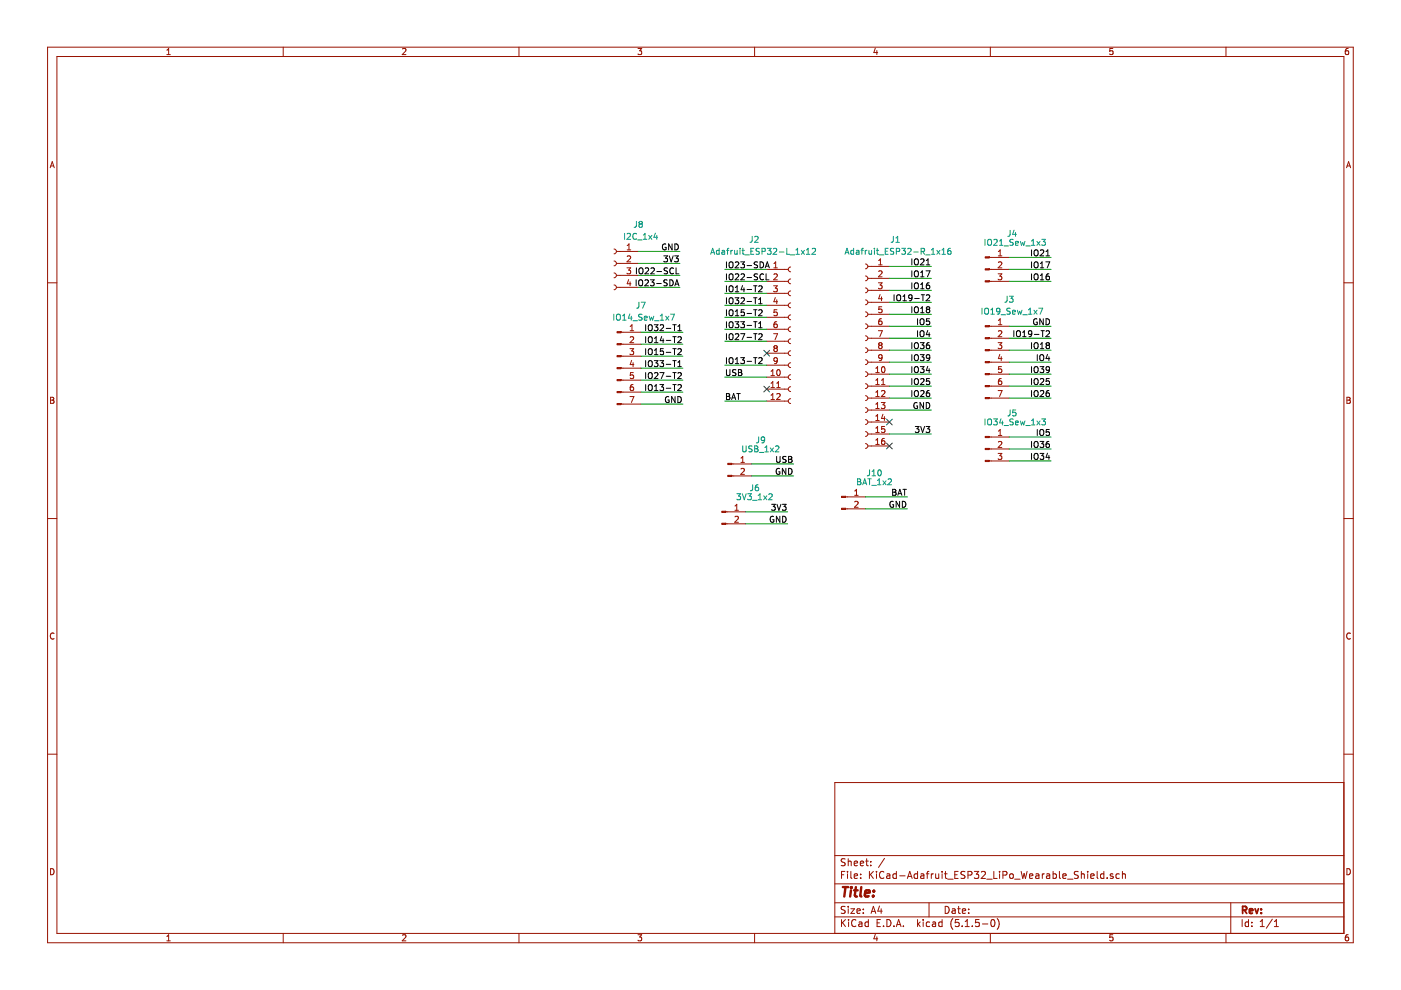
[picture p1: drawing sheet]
EESchema Schematic File Version 4
EELAYER 30 0
EELAYER END
$Descr A4 11693 8268
encoding utf-8
Sheet 1 1
Title ""
Date ""
Rev ""
Comp ""
Comment1 ""
Comment2 ""
Comment3 ""
Comment4 ""
$EndDescr
Wire Wire Line
	7425 2225 7775 2225
Text Label 7775 2225 2    50   ~ 0
IO21
Wire Wire Line
	7425 2325 7775 2325
Text Label 7775 2325 2    50   ~ 0
IO17
Wire Wire Line
	7425 2425 7775 2425
Text Label 7775 2425 2    50   ~ 0
IO16
Wire Wire Line
	7425 2525 7775 2525
Text Label 7775 2525 2    50   ~ 0
IO19
Wire Wire Line
	7425 2625 7775 2625
Text Label 7775 2625 2    50   ~ 0
IO18
Wire Wire Line
	7425 2725 7775 2725
Text Label 7775 2725 2    50   ~ 0
IO5
Wire Wire Line
	7425 2825 7775 2825
Text Label 7775 2825 2    50   ~ 0
IO4-T2
Wire Wire Line
	7425 2925 7775 2925
Text Label 7775 2925 2    50   ~ 0
IO36
Wire Wire Line
	7425 3025 7775 3025
Text Label 7775 3025 2    50   ~ 0
IO39
Wire Wire Line
	7425 3125 7775 3125
Text Label 7775 3125 2    50   ~ 0
IO34
Wire Wire Line
	7425 3225 7775 3225
Text Label 7775 3225 2    50   ~ 0
IO25
Wire Wire Line
	7425 3325 7775 3325
Text Label 7775 3325 2    50   ~ 0
IO26
Wire Wire Line
	7425 3425 7775 3425
Text Label 7775 3425 2    50   ~ 0
GND
Wire Wire Line
	6400 2550 6050 2550
Text Label 6050 2550 0    50   ~ 0
IO32-T1
Wire Wire Line
	6400 2450 6050 2450
Text Label 6050 2450 0    50   ~ 0
IO14-T2
Wire Wire Line
	6400 2350 6050 2350
Text Label 6050 2350 0    50   ~ 0
IO22-SCL
Wire Wire Line
	6400 2250 6050 2250
Text Label 6050 2250 0    50   ~ 0
IO23-SDA
Wire Wire Line
	6400 2850 6050 2850
Text Label 6050 2850 0    50   ~ 0
IO27-T2
Wire Wire Line
	6400 2750 6050 2750
Text Label 6050 2750 0    50   ~ 0
IO33-T1
Wire Wire Line
	6400 2650 6050 2650
Text Label 6050 2650 0    50   ~ 0
IO15-T2
Wire Wire Line
	6400 3050 6050 3050
Text Label 6050 3050 0    50   ~ 0
IO13-T2
NoConn ~ 7425 3525
$Comp
L Connector:Conn_01x12_Female J2
U 1 1
P 6600 2750
F 0 "J2" H 6250 3500 50  0000 L CNN
F 1 "Adafruit_ESP32-L_1x12" H 5925 3400 50  0000 L CNN
F 2 "Connector_PinSocket_2.54mm:PinSocket_1x12_P2.54mm_Vertical_SMD_Pin1Left" H 6600 2750 50  0001 C CNN
F 3 "~" H 6600 2750 50  0001 C CNN
	1    6600 2750
	1    0    0    -1  
$EndComp
$Comp
L Connector:Conn_01x16_Female J1
U 1 1
P 7225 2925
F 0 "J1" H 6975 3850 50  0000 C CNN
F 1 "Adafruit_ESP32-R_1x16" H 6950 3750 50  0000 C CNN
F 2 "Connector_PinSocket_2.54mm:PinSocket_1x16_P2.54mm_Vertical_SMD_Pin1Right" H 7225 2925 50  0001 C CNN
F 3 "~" H 7225 2925 50  0001 C CNN
	1    7225 2925
	-1   0    0    -1  
$EndComp
NoConn ~ 6400 2950
Text Label 5675 2300 2    50   ~ 0
IO22-SCL
Wire Wire Line
	5325 2200 5675 2200
Text Label 5675 2400 2    50   ~ 0
IO23-SDA
Wire Wire Line
	5325 2100 5675 2100
Wire Wire Line
	5325 2300 5675 2300
Wire Wire Line
	5325 2400 5675 2400
Text Label 5675 2200 2    50   ~ 0
3V3
Text Label 5675 2100 2    50   ~ 0
GND
$Comp
L Connector:Conn_01x04_Female J8
U 1 1
P 5125 2200
F 0 "J8" H 4875 2525 50  0000 L CNN
F 1 "I2C_1x4" H 4750 2425 50  0000 L CNN
F 2 "Connector_PinSocket_2.54mm:PinSocket_1x04_P2.54mm_Vertical_SMD_Pin1Left" H 5125 2200 50  0001 C CNN
F 3 "~" H 5125 2200 50  0001 C CNN
	1    5125 2200
	-1   0    0    -1  
$EndComp
Wire Wire Line
	5350 2775 5700 2775
Text Label 5700 2775 2    50   ~ 0
IO32-T1
Wire Wire Line
	5350 2875 5700 2875
Text Label 5700 2875 2    50   ~ 0
IO14-T2
Wire Wire Line
	5350 3175 5700 3175
Text Label 5700 3175 2    50   ~ 0
IO27-T2
Wire Wire Line
	5350 3075 5700 3075
Text Label 5700 3075 2    50   ~ 0
IO33-T1
Wire Wire Line
	5350 2975 5700 2975
Text Label 5700 2975 2    50   ~ 0
IO15-T2
Text Label 5700 3275 2    50   ~ 0
IO13-T2
Wire Wire Line
	5350 3275 5700 3275
$Comp
L Connector:Conn_01x07_Male J7
U 1 1
P 5150 3075
F 0 "J7" H 5350 3600 50  0000 C CNN
F 1 "IO14_Sew_1x7" H 5375 3500 50  0000 C CNN
F 2 "custom-footprints:PinHeader_1x07_P7mm_I3mm_Vertical" H 5150 3075 50  0001 C CNN
F 3 "~" H 5150 3075 50  0001 C CNN
	1    5150 3075
	1    0    0    -1  
$EndComp
Wire Wire Line
	5350 3375 5700 3375
Text Label 5700 3375 2    50   ~ 0
GND
$Comp
L Connector:Conn_01x07_Male J3
U 1 1
P 8225 3025
F 0 "J3" H 8425 3550 50  0000 C CNN
F 1 "IO19_Sew_1x7" H 8450 3450 50  0000 C CNN
F 2 "custom-footprints:PinHeader_1x07_P7mm_I3mm_Vertical" H 8225 3025 50  0001 C CNN
F 3 "~" H 8225 3025 50  0001 C CNN
	1    8225 3025
	1    0    0    -1  
$EndComp
Wire Wire Line
	8425 2150 8775 2150
Text Label 8775 2150 2    50   ~ 0
IO21
Wire Wire Line
	8425 2250 8775 2250
Text Label 8775 2250 2    50   ~ 0
IO17
Wire Wire Line
	8425 2350 8775 2350
Text Label 8775 2350 2    50   ~ 0
IO16
Wire Wire Line
	8425 2825 8775 2825
Text Label 8775 2825 2    50   ~ 0
IO19
Wire Wire Line
	8425 2925 8775 2925
Text Label 8775 2925 2    50   ~ 0
IO18
Wire Wire Line
	8425 3650 8775 3650
Text Label 8775 3650 2    50   ~ 0
IO5
Wire Wire Line
	8425 3025 8775 3025
Text Label 8775 3025 2    50   ~ 0
IO4-T2
$Comp
L Connector:Conn_01x03_Male J4
U 1 1
P 8225 2250
F 0 "J4" H 8450 2550 50  0000 C CNN
F 1 "IO21_Sew_1x3" H 8475 2475 50  0000 C CNN
F 2 "custom-footprints:PinHeader_1x03_P7mm_I3mm_Vertical" H 8225 2250 50  0001 C CNN
F 3 "~" H 8225 2250 50  0001 C CNN
	1    8225 2250
	1    0    0    -1  
$EndComp
Wire Wire Line
	8425 3125 8775 3125
Text Label 8775 3125 2    50   ~ 0
IO39
Wire Wire Line
	8425 3850 8775 3850
Text Label 8775 3850 2    50   ~ 0
IO34
$Comp
L Connector:Conn_01x03_Male J5
U 1 1
P 8225 3750
F 0 "J5" H 8450 4050 50  0000 C CNN
F 1 "IO34_Sew_1x3" H 8475 3975 50  0000 C CNN
F 2 "custom-footprints:PinHeader_1x03_P7mm_I3mm_Vertical" H 8225 3750 50  0001 C CNN
F 3 "~" H 8225 3750 50  0001 C CNN
	1    8225 3750
	1    0    0    -1  
$EndComp
Wire Wire Line
	8425 3325 8775 3325
Text Label 8775 3325 2    50   ~ 0
IO26
Wire Wire Line
	8425 2725 8775 2725
Text Label 8775 2725 2    50   ~ 0
GND
Text Label 7775 3625 2    50   ~ 0
3V3
Wire Wire Line
	7425 3625 7775 3625
Wire Wire Line
	6400 3350 6050 3350
Text Label 6050 3350 0    50   ~ 0
BAT
Wire Wire Line
	6400 3150 6050 3150
Text Label 6050 3150 0    50   ~ 0
USB
Text Label 7575 4150 2    50   ~ 0
BAT
Wire Wire Line
	7225 4150 7575 4150
Text Label 7575 4250 2    50   ~ 0
GND
Wire Wire Line
	7225 4250 7575 4250
NoConn ~ 6400 3250
NoConn ~ 7425 3725
$Comp
L Connector:Conn_01x02_Male J10
U 1 1
P 7025 4150
F 0 "J10" H 7300 4350 50  0000 C CNN
F 1 "BAT_1x2" H 7300 4275 50  0000 C CNN
F 2 "custom-footprints:UPDI_Header_1x02_P2.54mm_Horizontal" H 7025 4150 50  0001 C CNN
F 3 "~" H 7025 4150 50  0001 C CNN
	1    7025 4150
	1    0    0    -1  
$EndComp
Text Label 6625 3875 2    50   ~ 0
USB
Wire Wire Line
	6275 3875 6625 3875
Text Label 6625 3975 2    50   ~ 0
GND
Wire Wire Line
	6275 3975 6625 3975
$Comp
L Connector:Conn_01x02_Male J9
U 1 1
P 6075 3875
F 0 "J9" H 6350 4075 50  0000 C CNN
F 1 "USB_1x2" H 6350 4000 50  0000 C CNN
F 2 "custom-footprints:UPDI_Header_1x02_P2.54mm_Horizontal" H 6075 3875 50  0001 C CNN
F 3 "~" H 6075 3875 50  0001 C CNN
	1    6075 3875
	1    0    0    -1  
$EndComp
Text Label 6575 4275 2    50   ~ 0
3V3
Wire Wire Line
	6225 4275 6575 4275
Text Label 6575 4375 2    50   ~ 0
GND
Wire Wire Line
	6225 4375 6575 4375
$Comp
L Connector:Conn_01x02_Male J6
U 1 1
P 6025 4275
F 0 "J6" H 6300 4475 50  0000 C CNN
F 1 "3V3_1x2" H 6300 4400 50  0000 C CNN
F 2 "custom-footprints:UPDI_Header_1x02_P2.54mm_Horizontal" H 6025 4275 50  0001 C CNN
F 3 "~" H 6025 4275 50  0001 C CNN
	1    6025 4275
	1    0    0    -1  
$EndComp
Text Label 8775 3750 2    50   ~ 0
IO36
Wire Wire Line
	8425 3750 8775 3750
Text Label 8775 3225 2    50   ~ 0
IO25
Wire Wire Line
	8425 3225 8775 3225
$EndSCHEMATC
